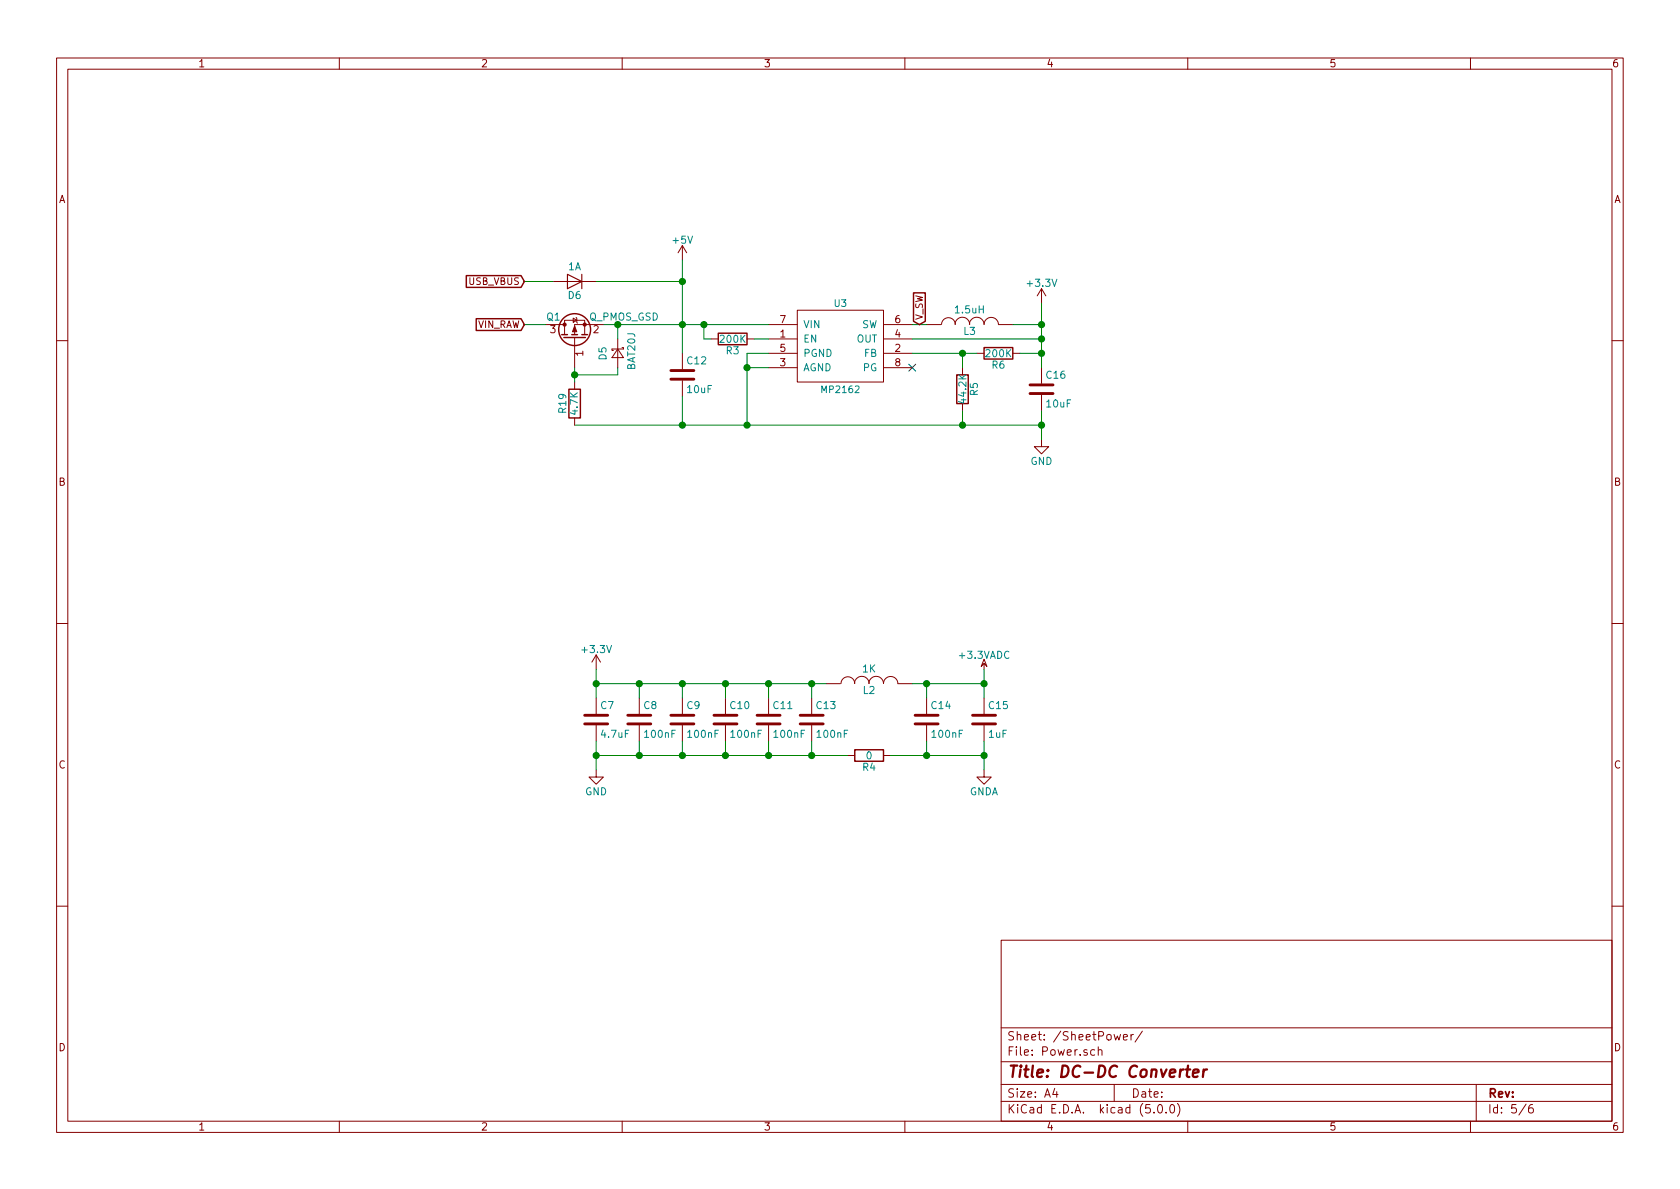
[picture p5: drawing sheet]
EESchema Schematic File Version 4
LIBS:tinyfc_core-cache
EELAYER 26 0
EELAYER END
$Descr A4 11693 8268
encoding utf-8
Sheet 5 6
Title "DC-DC Converter"
Date ""
Rev ""
Comp ""
Comment1 ""
Comment2 ""
Comment3 ""
Comment4 ""
$EndDescr
$Comp
L tinyfc_core-cache:MP2162 U3
U 1 1
P 5850 2400
F 0 "U3" H 5850 2700 47  0000 C CNN
F 1 "MP2162" H 5850 2100 47  0000 C CNN
F 2 "QFN_Ext:QFN8_2x1.5" H 5850 2400 47  0001 C CNN
F 3 "" H 5850 2400 47  0000 C CNN
	1    5850 2400
	1    0    0    -1  
$EndComp
$Comp
L tinyfc_core-cache:C C12
U 1 1
P 4750 2600
F 0 "C12" H 4775 2700 50  0000 L CNN
F 1 "10uF" H 4775 2500 50  0000 L CNN
F 2 "Capacitors_SMD:C_0603_HandSoldering" H 4788 2450 50  0001 C CNN
F 3 "" H 4750 2600 50  0000 C CNN
	1    4750 2600
	1    0    0    -1  
$EndComp
$Comp
L tinyfc_core-cache:C C16
U 1 1
P 7250 2700
F 0 "C16" H 7275 2800 50  0000 L CNN
F 1 "10uF" H 7275 2600 50  0000 L CNN
F 2 "Capacitors_SMD:C_0603_HandSoldering" H 7288 2550 50  0001 C CNN
F 3 "" H 7250 2700 50  0000 C CNN
	1    7250 2700
	1    0    0    -1  
$EndComp
$Comp
L tinyfc_core-cache:R R6
U 1 1
P 6950 2450
F 0 "R6" V 7030 2450 50  0000 C CNN
F 1 "200K" V 6950 2450 50  0000 C CNN
F 2 "Resistors_SMD:R_0603_HandSoldering" V 6880 2450 50  0001 C CNN
F 3 "" H 6950 2450 50  0000 C CNN
	1    6950 2450
	0    1    1    0   
$EndComp
$Comp
L tinyfc_core-cache:R R5
U 1 1
P 6700 2700
F 0 "R5" V 6780 2700 50  0000 C CNN
F 1 "44.2K" V 6700 2700 50  0000 C CNN
F 2 "Resistors_SMD:R_0603_HandSoldering" V 6630 2700 50  0001 C CNN
F 3 "" H 6700 2700 50  0000 C CNN
	1    6700 2700
	1    0    0    -1  
$EndComp
$Comp
L tinyfc_core-cache:INDUCTOR-RESCUE-tinyfc_core L3
U 1 1
P 6750 2250
F 0 "L3" V 6700 2250 50  0000 C CNN
F 1 "1.5uH" V 6850 2250 50  0000 C CNN
F 2 "Inductor:VLS2520" H 6750 2250 50  0001 C CNN
F 3 "" H 6750 2250 50  0000 C CNN
	1    6750 2250
	0    -1   -1   0   
$EndComp
$Comp
L tinyfc_core-cache:+5V #PWR020
U 1 1
P 4750 1800
F 0 "#PWR020" H 4750 1650 50  0001 C CNN
F 1 "+5V" H 4750 1940 50  0000 C CNN
F 2 "" H 4750 1800 50  0000 C CNN
F 3 "" H 4750 1800 50  0000 C CNN
	1    4750 1800
	1    0    0    -1  
$EndComp
$Comp
L tinyfc_core-cache:+3.3V #PWR021
U 1 1
P 7250 2100
AR Path="/58E3564C" Ref="#PWR021"  Part="1" 
AR Path="/58E1E407/58E3564C" Ref="#PWR021"  Part="1" 
F 0 "#PWR021" H 7250 1950 50  0001 C CNN
F 1 "+3.3V" H 7250 2240 50  0000 C CNN
F 2 "" H 7250 2100 50  0000 C CNN
F 3 "" H 7250 2100 50  0000 C CNN
	1    7250 2100
	1    0    0    -1  
$EndComp
$Comp
L tinyfc_core-cache:R R3
U 1 1
P 5100 2350
F 0 "R3" V 5180 2350 50  0000 C CNN
F 1 "200K" V 5100 2350 50  0000 C CNN
F 2 "Resistors_SMD:R_0603_HandSoldering" V 5030 2350 50  0001 C CNN
F 3 "" H 5100 2350 50  0000 C CNN
	1    5100 2350
	0    1    1    0   
$EndComp
NoConn ~ 6350 2550
$Comp
L tinyfc_core-cache:C C7
U 1 1
P 4150 5000
F 0 "C7" H 4175 5100 50  0000 L CNN
F 1 "4.7uF" H 4175 4900 50  0000 L CNN
F 2 "Capacitors_SMD:C_0603_HandSoldering" H 4188 4850 50  0001 C CNN
F 3 "" H 4150 5000 50  0000 C CNN
	1    4150 5000
	1    0    0    -1  
$EndComp
$Comp
L tinyfc_core-cache:C C8
U 1 1
P 4450 5000
F 0 "C8" H 4475 5100 50  0000 L CNN
F 1 "100nF" H 4475 4900 50  0000 L CNN
F 2 "Capacitors_SMD:C_0603_HandSoldering" H 4488 4850 50  0001 C CNN
F 3 "" H 4450 5000 50  0000 C CNN
	1    4450 5000
	1    0    0    -1  
$EndComp
$Comp
L tinyfc_core-cache:C C9
U 1 1
P 4750 5000
F 0 "C9" H 4775 5100 50  0000 L CNN
F 1 "100nF" H 4775 4900 50  0000 L CNN
F 2 "Capacitors_SMD:C_0603_HandSoldering" H 4788 4850 50  0001 C CNN
F 3 "" H 4750 5000 50  0000 C CNN
	1    4750 5000
	1    0    0    -1  
$EndComp
$Comp
L tinyfc_core-cache:C C10
U 1 1
P 5050 5000
F 0 "C10" H 5075 5100 50  0000 L CNN
F 1 "100nF" H 5075 4900 50  0000 L CNN
F 2 "Capacitors_SMD:C_0603_HandSoldering" H 5088 4850 50  0001 C CNN
F 3 "" H 5050 5000 50  0000 C CNN
	1    5050 5000
	1    0    0    -1  
$EndComp
$Comp
L tinyfc_core-cache:C C11
U 1 1
P 5350 5000
F 0 "C11" H 5375 5100 50  0000 L CNN
F 1 "100nF" H 5375 4900 50  0000 L CNN
F 2 "Capacitors_SMD:C_0603_HandSoldering" H 5388 4850 50  0001 C CNN
F 3 "" H 5350 5000 50  0000 C CNN
	1    5350 5000
	1    0    0    -1  
$EndComp
$Comp
L tinyfc_core-cache:C C13
U 1 1
P 5650 5000
F 0 "C13" H 5675 5100 50  0000 L CNN
F 1 "100nF" H 5675 4900 50  0000 L CNN
F 2 "Capacitors_SMD:C_0603_HandSoldering" H 5688 4850 50  0001 C CNN
F 3 "" H 5650 5000 50  0000 C CNN
	1    5650 5000
	1    0    0    -1  
$EndComp
$Comp
L tinyfc_core-cache:C C14
U 1 1
P 6450 5000
F 0 "C14" H 6475 5100 50  0000 L CNN
F 1 "100nF" H 6475 4900 50  0000 L CNN
F 2 "Capacitors_SMD:C_0603_HandSoldering" H 6488 4850 50  0001 C CNN
F 3 "" H 6450 5000 50  0000 C CNN
	1    6450 5000
	1    0    0    -1  
$EndComp
$Comp
L tinyfc_core-cache:C C15
U 1 1
P 6850 5000
F 0 "C15" H 6875 5100 50  0000 L CNN
F 1 "1uF" H 6875 4900 50  0000 L CNN
F 2 "Capacitors_SMD:C_0603_HandSoldering" H 6888 4850 50  0001 C CNN
F 3 "" H 6850 5000 50  0000 C CNN
	1    6850 5000
	1    0    0    -1  
$EndComp
$Comp
L tinyfc_core-cache:R R4
U 1 1
P 6050 5250
F 0 "R4" V 6130 5250 50  0000 C CNN
F 1 "0" V 6050 5250 50  0000 C CNN
F 2 "Resistors_SMD:R_0603_HandSoldering" V 5980 5250 50  0001 C CNN
F 3 "" H 6050 5250 50  0000 C CNN
	1    6050 5250
	0    1    1    0   
$EndComp
$Comp
L tinyfc_core-cache:INDUCTOR-RESCUE-tinyfc_core L2
U 1 1
P 6050 4750
F 0 "L2" V 6000 4750 50  0000 C CNN
F 1 "1K" V 6150 4750 50  0000 C CNN
F 2 "Resistors_SMD:R_0603_HandSoldering" H 6050 4750 50  0001 C CNN
F 3 "" H 6050 4750 50  0000 C CNN
	1    6050 4750
	0    -1   -1   0   
$EndComp
$Comp
L tinyfc_core-cache:GND #PWR023
U 1 1
P 4150 5350
F 0 "#PWR023" H 4150 5100 50  0001 C CNN
F 1 "GND" H 4150 5200 50  0000 C CNN
F 2 "" H 4150 5350 50  0000 C CNN
F 3 "" H 4150 5350 50  0000 C CNN
	1    4150 5350
	1    0    0    -1  
$EndComp
$Comp
L tinyfc_core-cache:+3.3V #PWR024
U 1 1
P 4150 4650
AR Path="/58E37909" Ref="#PWR024"  Part="1" 
AR Path="/58E1E407/58E37909" Ref="#PWR024"  Part="1" 
F 0 "#PWR024" H 4150 4500 50  0001 C CNN
F 1 "+3.3V" H 4150 4790 50  0000 C CNN
F 2 "" H 4150 4650 50  0000 C CNN
F 3 "" H 4150 4650 50  0000 C CNN
	1    4150 4650
	1    0    0    -1  
$EndComp
Wire Wire Line
	5350 2450 5200 2450
Wire Wire Line
	5200 2450 5200 2550
Wire Wire Line
	4750 1800 4750 1950
Wire Wire Line
	4200 2250 4300 2250
Wire Wire Line
	4950 2350 4900 2350
Wire Wire Line
	4900 2350 4900 2250
Connection ~ 4900 2250
Wire Wire Line
	6350 2450 6700 2450
Wire Wire Line
	6700 2550 6700 2450
Connection ~ 6700 2450
Wire Wire Line
	6350 2250 6450 2250
Wire Wire Line
	7250 2350 6350 2350
Wire Wire Line
	7250 2100 7250 2250
Wire Wire Line
	7250 2250 7050 2250
Wire Wire Line
	7250 2450 7100 2450
Connection ~ 7250 2350
Wire Wire Line
	4000 2950 4750 2950
Wire Wire Line
	7250 2850 7250 2950
Connection ~ 7250 2450
Connection ~ 7250 2250
Wire Wire Line
	6700 2850 6700 2950
Connection ~ 6700 2950
Wire Wire Line
	5250 2350 5350 2350
Wire Wire Line
	4150 4650 4150 4750
Wire Wire Line
	4150 5150 4150 5250
Wire Wire Line
	4150 5250 4450 5250
Connection ~ 4150 5250
Wire Wire Line
	4150 4750 4450 4750
Connection ~ 4150 4750
Wire Wire Line
	4450 4850 4450 4750
Connection ~ 4450 4750
Wire Wire Line
	4750 4850 4750 4750
Connection ~ 4750 4750
Wire Wire Line
	4450 5150 4450 5250
Connection ~ 4450 5250
Wire Wire Line
	4750 5150 4750 5250
Connection ~ 4750 5250
Wire Wire Line
	5050 4850 5050 4750
Connection ~ 5050 4750
Wire Wire Line
	5050 5150 5050 5250
Connection ~ 5050 5250
Wire Wire Line
	5350 4850 5350 4750
Connection ~ 5350 4750
Wire Wire Line
	5350 5150 5350 5250
Connection ~ 5350 5250
Wire Wire Line
	5650 5150 5650 5250
Connection ~ 5650 5250
Wire Wire Line
	5650 4850 5650 4750
Connection ~ 5650 4750
$Comp
L tinyfc_core-cache:+3.3VADC #PWR025
U 1 1
P 6850 4650
F 0 "#PWR025" H 7000 4600 50  0001 C CNN
F 1 "+3.3VADC" H 6850 4750 50  0000 C CNN
F 2 "" H 6850 4650 50  0000 C CNN
F 3 "" H 6850 4650 50  0000 C CNN
	1    6850 4650
	1    0    0    -1  
$EndComp
$Comp
L tinyfc_core-cache:GNDA #PWR026
U 1 1
P 6850 5350
F 0 "#PWR026" H 6850 5100 50  0001 C CNN
F 1 "GNDA" H 6850 5200 50  0000 C CNN
F 2 "" H 6850 5350 50  0000 C CNN
F 3 "" H 6850 5350 50  0000 C CNN
	1    6850 5350
	1    0    0    -1  
$EndComp
Wire Wire Line
	6200 5250 6450 5250
Wire Wire Line
	6850 5150 6850 5250
Connection ~ 6850 5250
Wire Wire Line
	6450 5150 6450 5250
Connection ~ 6450 5250
Wire Wire Line
	6350 4750 6450 4750
Wire Wire Line
	6850 4650 6850 4750
Connection ~ 6850 4750
Wire Wire Line
	6450 4850 6450 4750
Connection ~ 6450 4750
Text GLabel 6400 2250 1    47   Input ~ 0
V_SW
$Comp
L tinyfc_core-cache:Q_PMOS_GSD Q1
U 1 1
P 4000 2350
F 0 "Q1" V 4150 2550 50  0000 R CNN
F 1 "Q_PMOS_GSD" V 4150 2250 50  0000 R CNN
F 2 "TO_SOT_Packages_SMD:SOT-23" H 4200 2450 50  0001 C CNN
F 3 "" H 4000 2350 50  0000 C CNN
	1    4000 2350
	0    -1   -1   0   
$EndComp
$Comp
L tinyfc_core-cache:D_Schottky_Small D5
U 1 1
P 4300 2450
F 0 "D5" H 4250 2350 50  0000 L CNN
F 1 "BAT20J" H 4150 2550 50  0000 L CNN
F 2 "Diodes_SMD:D_SOD-323_HandSoldering" V 4300 2450 50  0001 C CNN
F 3 "" V 4300 2450 50  0000 C CNN
	1    4300 2450
	0    1    1    0   
$EndComp
$Comp
L tinyfc_core-cache:R R19
U 1 1
P 4000 2800
F 0 "R19" V 4080 2800 50  0000 C CNN
F 1 "4.7K" V 4000 2800 50  0000 C CNN
F 2 "Resistors_SMD:R_0603_HandSoldering" V 3930 2800 50  0001 C CNN
F 3 "" H 4000 2800 50  0000 C CNN
	1    4000 2800
	-1   0    0    1   
$EndComp
Wire Wire Line
	4000 2550 4000 2600
Wire Wire Line
	4000 2600 4300 2600
Wire Wire Line
	4300 2600 4300 2550
Connection ~ 4000 2600
Wire Wire Line
	4300 2250 4300 2350
Connection ~ 4300 2250
Wire Wire Line
	3800 2250 3650 2250
Text GLabel 3650 2250 0    47   Input ~ 0
VIN_RAW
$Comp
L tinyfc_core-cache:D D6
U 1 1
P 4000 1950
F 0 "D6" H 4000 2050 50  0000 C CNN
F 1 "1A" H 4000 1850 50  0000 C CNN
F 2 "Diodes_SMD:D_SOD-123" H 4000 1950 50  0001 C CNN
F 3 "" H 4000 1950 50  0000 C CNN
	1    4000 1950
	-1   0    0    1   
$EndComp
Wire Wire Line
	4150 1950 4750 1950
Connection ~ 4750 1950
Wire Wire Line
	3850 1950 3650 1950
Text GLabel 3650 1950 0    47   Input ~ 0
USB_VBUS
$Comp
L tinyfc_core-cache:GND #PWR?
U 1 1
P 7250 3050
F 0 "#PWR?" H 7250 2800 50  0001 C CNN
F 1 "GND" H 7250 2900 50  0000 C CNN
F 2 "" H 7250 3050 50  0000 C CNN
F 3 "" H 7250 3050 50  0000 C CNN
	1    7250 3050
	1    0    0    -1  
$EndComp
Connection ~ 7250 2950
Wire Wire Line
	4750 2750 4750 2950
Connection ~ 4750 2950
Connection ~ 5200 2950
Wire Wire Line
	5350 2550 5200 2550
Connection ~ 5200 2550
Connection ~ 4750 2250
Wire Wire Line
	4900 2250 5350 2250
Wire Wire Line
	6700 2450 6800 2450
Wire Wire Line
	7250 2350 7250 2450
Wire Wire Line
	7250 2450 7250 2550
Wire Wire Line
	7250 2250 7250 2350
Wire Wire Line
	6700 2950 7250 2950
Wire Wire Line
	4150 5250 4150 5350
Wire Wire Line
	4150 4750 4150 4850
Wire Wire Line
	4450 4750 4750 4750
Wire Wire Line
	4750 4750 5050 4750
Wire Wire Line
	4450 5250 4750 5250
Wire Wire Line
	4750 5250 5050 5250
Wire Wire Line
	5050 4750 5350 4750
Wire Wire Line
	5050 5250 5350 5250
Wire Wire Line
	5350 4750 5650 4750
Wire Wire Line
	5350 5250 5650 5250
Wire Wire Line
	5650 5250 5900 5250
Wire Wire Line
	5650 4750 5750 4750
Wire Wire Line
	6850 5250 6850 5350
Wire Wire Line
	6450 5250 6850 5250
Wire Wire Line
	6850 4750 6850 4850
Wire Wire Line
	6450 4750 6850 4750
Wire Wire Line
	4000 2600 4000 2650
Wire Wire Line
	4300 2250 4750 2250
Wire Wire Line
	4750 1950 4750 2250
Wire Wire Line
	7250 2950 7250 3050
Wire Wire Line
	4750 2950 5200 2950
Wire Wire Line
	5200 2950 6700 2950
Wire Wire Line
	5200 2550 5200 2950
Wire Wire Line
	4750 2250 4900 2250
Wire Wire Line
	4750 2250 4750 2450
$EndSCHEMATC
